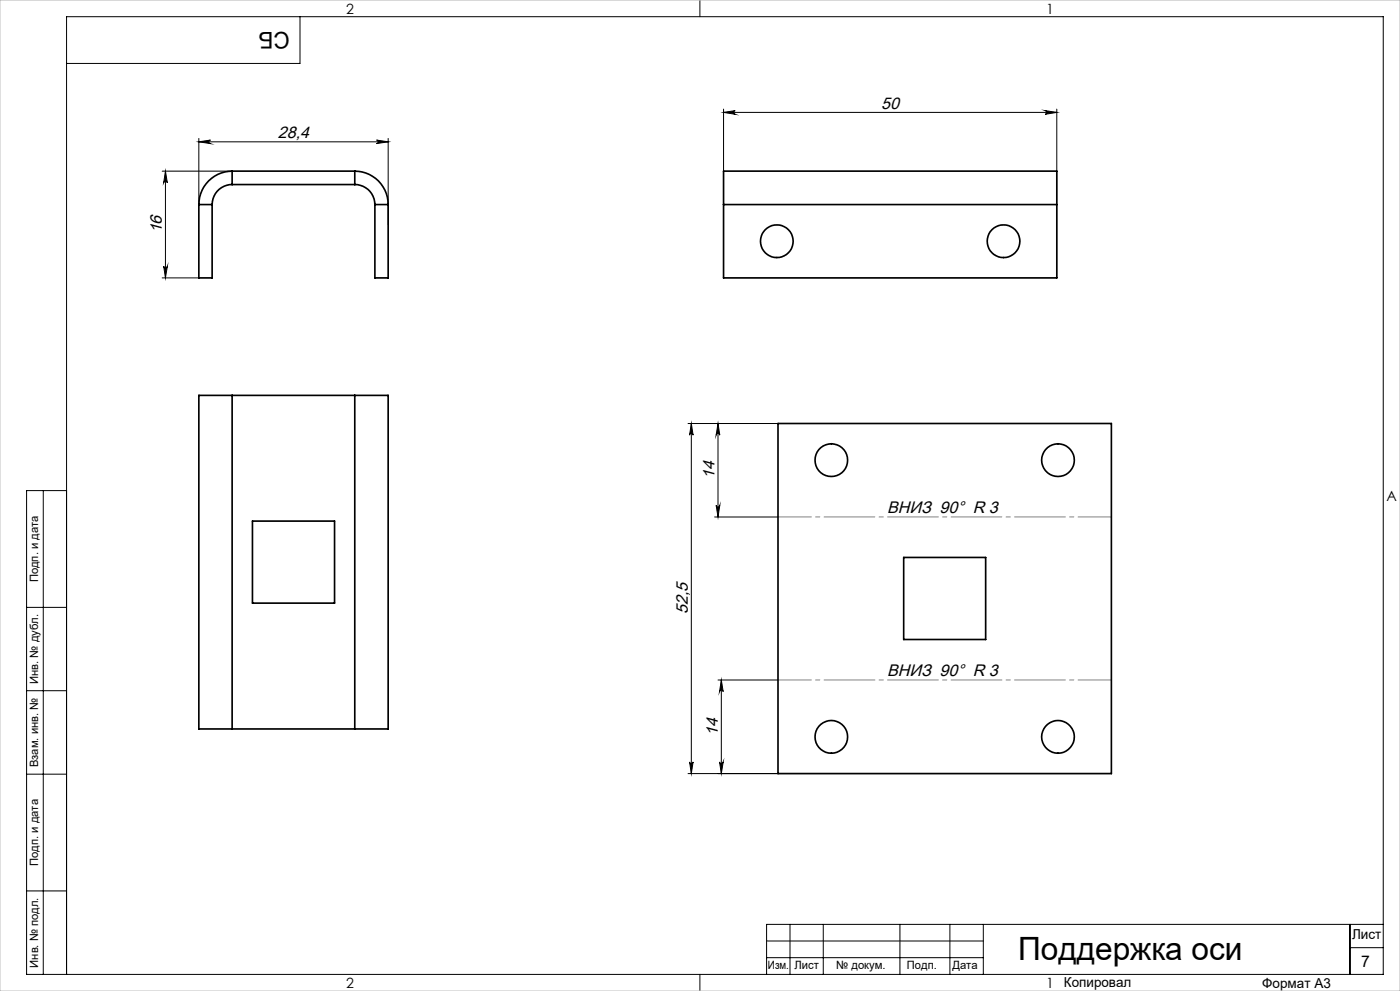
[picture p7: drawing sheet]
<svg xmlns="http://www.w3.org/2000/svg" width="420mm" height="297mm" viewBox="0 0 420 297" stroke-linecap="round" stroke-linejoin="round" font-family="sans-serif">
<g fill="none" stroke="#000" stroke-width=".3">
<path d="M90 5v14h-70M210 0v5M217.1 33.7l3.5-.5a.55 .55 0 0 0-.5 .5 .55 .55 0 0 0 .5 .6zM217.1 32.7v18.6M217.1 33.7h99.9M313.5 33.2l3.5 .5-3.5 .6a.55 .55 0 0 0 .5-.6 .55 .55 0 0 0-.5-.5zM317 32.7v18.6M48.6 51.3h21M49.6 51.3l.6 3.5a.55 .55 0 0 0-.5-.5 .55 .55 0 0 0-.6 .5zM49.6 51.3v32M59.7 42.5l3.4-.5a.53 .53 0 0 0-.5 .5 .53 .53 0 0 0 .5 .5zM59.7 41.5v19.8"/>
<path d="M59.7 42.5h56.8M113 42l3.5 .5-3.5 .5a.53 .53 0 0 0 .5-.5 .53 .53 0 0 0-.5-.5zM116.5 41.5v25.9M49.1 79.8a.55 .55 0 0 0 .6 .5 .55 .55 0 0 0 .5-.5l-.6 3.5zM48.6 83.3h11.1M206.4 126.9h27M207.4 126.9v104.9M207.4 126.9l.5 3.5a.53 .53 0 0 0-.5-.5 .53 .53 0 0 0-.5 .5zM215.4 126.9l.5 3.5a.55 .55 0 0 0-.5-.5 .55 .55 0 0 0-.6 .5zM215.4 126.9v28M13 147v145M20 147h-12v145h407v-287h-395v287"/>
<path d="M214.4 154.9h19M214.8 151.4a.55 .55 0 0 0 .6 .5 .55 .55 0 0 0 .5-.5l-.5 3.5zM8 182h12M8 207h12M215.4 203.8h18M216.4 203.8v28M216.4 203.8l.6 3.5a.55 .55 0 0 0-.6-.5 .55 .55 0 0 0-.5 .5zM8 232h12M206.4 231.8h27M206.9 228.3a.53 .53 0 0 0 .5 .6 .53 .53 0 0 0 .5-.6l-.5 3.5zM215.9 228.3a.55 .55 0 0 0 .5 .6 .55 .55 0 0 0 .6-.6l-.6 3.5zM8 267h12"/>
<path d="M237 277v15M247 277v15M270 277v15M285 277v15M295 277v15M405 277v15M415 277h-185v15M210 292v5M230 282h65M230 287h65M405 284h10"/>
</g>
<path d="M233.4 154.9h100M333.4 203.8h-100" fill="none" stroke="#808080" stroke-width=".3" stroke-dasharray="15.2 1.3 1.3 1.3" stroke-dashoffset="5.2"/>
<path d="M0 0h420v297h-420z" fill="none" stroke="#c0c0c0" stroke-width=".3"/>
<g fill="#000">
<path d="M313.5 33.2l3.5 .5-3.5 .6a.55 .55 0 0 0 .5-.6 .55 .55 0 0 0-.5-.5zM217.1 33.7l3.5-.5a.55 .55 0 0 0-.5 .5 .55 .55 0 0 0 .5 .6z"/>
<path d="M113 42l3.5 .5-3.5 .5a.53 .53 0 0 0 .5-.5 .53 .53 0 0 0-.5-.5zM59.7 42.5l3.4-.5a.53 .53 0 0 0-.5 .5 .53 .53 0 0 0 .5 .5z"/>
<path d="M49.1 79.8a.55 .55 0 0 0 .6 .5 .55 .55 0 0 0 .5-.5l-.6 3.5zM49.6 51.3l.6 3.5a.55 .55 0 0 0-.5-.5 .55 .55 0 0 0-.6 .5zM214.8 151.4a.55 .55 0 0 0 .6 .5 .55 .55 0 0 0 .5-.5l-.5 3.5zM215.4 126.9l.5 3.5a.55 .55 0 0 0-.5-.5 .55 .55 0 0 0-.6 .5zM215.9 228.3a.55 .55 0 0 0 .5 .6 .55 .55 0 0 0 .6-.6l-.6 3.5zM216.4 203.8l.6 3.5a.55 .55 0 0 0-.6-.5 .55 .55 0 0 0-.5 .5zM206.9 228.3a.53 .53 0 0 0 .5 .6 .53 .53 0 0 0 .5-.6l-.5 3.5zM207.4 126.9l.5 3.5a.53 .53 0 0 0-.5-.5 .53 .53 0 0 0-.5 .5z"/>
</g>
<g fill="none" stroke="#000" stroke-width=".5">
<path d="M69.6 55.3a6 6 0 0 0-6 6M69.6 51.3a10 10 0 0 0-9.9 10M69.6 51.3v4M69.6 55.3h36.8M69.6 51.3h36.8M106.4 55.3a6 6 0 0 1 6.1 6M106.4 51.3a10 10 0 0 1 10.1 10M106.4 51.3v4M59.7 61.3h3.9M59.7 61.3v22h3.9v-22M112.5 61.3h4M112.5 61.3v22h4v-22"/>
<path d="M217.1 61.3v-10h99.9v10M217.1 61.3h99.9M217.1 61.3v22h99.9v-22M69.6 118.5h-9.9v100h9.9M69.6 118.5v100M69.6 118.5h36.8M106.4 118.5h10.1v100h-10.1M106.4 118.5v100M233.4 126.9h100v104.9h-100zM75.7 156.2h24.7v24.6h-24.7zM271.1 167.1h24.6v24.6h-24.6zM69.6 218.5h36.8"/>
<circle cx="233.1" cy="72.3" r="4.9"/>
<circle cx="301.1" cy="72.3" r="4.9"/>
<circle cx="249.4" cy="137.9" r="4.9"/>
<circle cx="317.4" cy="137.9" r="4.9"/>
<circle cx="249.4" cy="220.8" r="4.9"/>
<circle cx="317.4" cy="220.8" r="4.9"/>
</g>
<text font-size="9.6" x="305.4" y="287.8">Поддержка оси</text>
<text font-size="6.9" x="86.9" y="9.4" transform="rotate(-180 86.9 9.4)">СБ</text>
<g font-size="5">
<text x="264.4" y="32.6">50</text>
<text x="83.4" y="41.4">28,4</text>
<text x="48.6" y="70" transform="rotate(-90 48.6 70)">16</text>
<text x="214.3" y="143.6" transform="rotate(-90 214.3 143.6)">14</text>
<text x="266.2" y="153.9">ВНИЗ 90° R 3</text>
<text x="206.3" y="184" transform="rotate(-90 206.3 184)">52,5</text>
<text x="266.2" y="202.7">ВНИЗ 90° R 3</text>
<text x="215.4" y="220.5" transform="rotate(-90 215.4 220.5)">14</text>
</g>
<text font-size="4.8" x="408.3" y="289.7">7</text>
<g font-size="4.2">
<text x="103.8" y="4.2">2</text>
<text x="313.8" y="4.2">1</text>
<text x="415.9" y="150.2">A</text>
<text x="103.8" y="296.2">2</text>
<text x="313.8" y="296.2">1</text>
</g>
<g font-size="4.1">
<text x="405.6" y="281.5">Лист</text>
<text x="319.2" y="295.9">Копировал</text>
<text x="378.7" y="296">Формат А3</text>
</g>
<g font-size="3.4">
<text x="11.4" y="174.5" transform="rotate(-90 11.4 174.5)">Подп. и дата</text>
<text x="11.4" y="205" transform="rotate(-90 11.4 205)">Инв. № дубл.</text>
<text x="11.4" y="229.9" transform="rotate(-90 11.4 229.9)">Взам. инв. №</text>
<text x="11.4" y="259.5" transform="rotate(-90 11.4 259.5)">Подп. и дата</text>
<text x="11.4" y="290" transform="rotate(-90 11.4 290)">Инв. № подл.</text>
<text x="230.4" y="290.4">Изм.</text>
<text x="238.3" y="290.4">Лист</text>
<text x="250.9" y="290.4">№ докум.</text>
<text x="272.1" y="290.4">Подп.</text>
<text x="285.7" y="290.5">Дата</text>
</g>
</svg>
